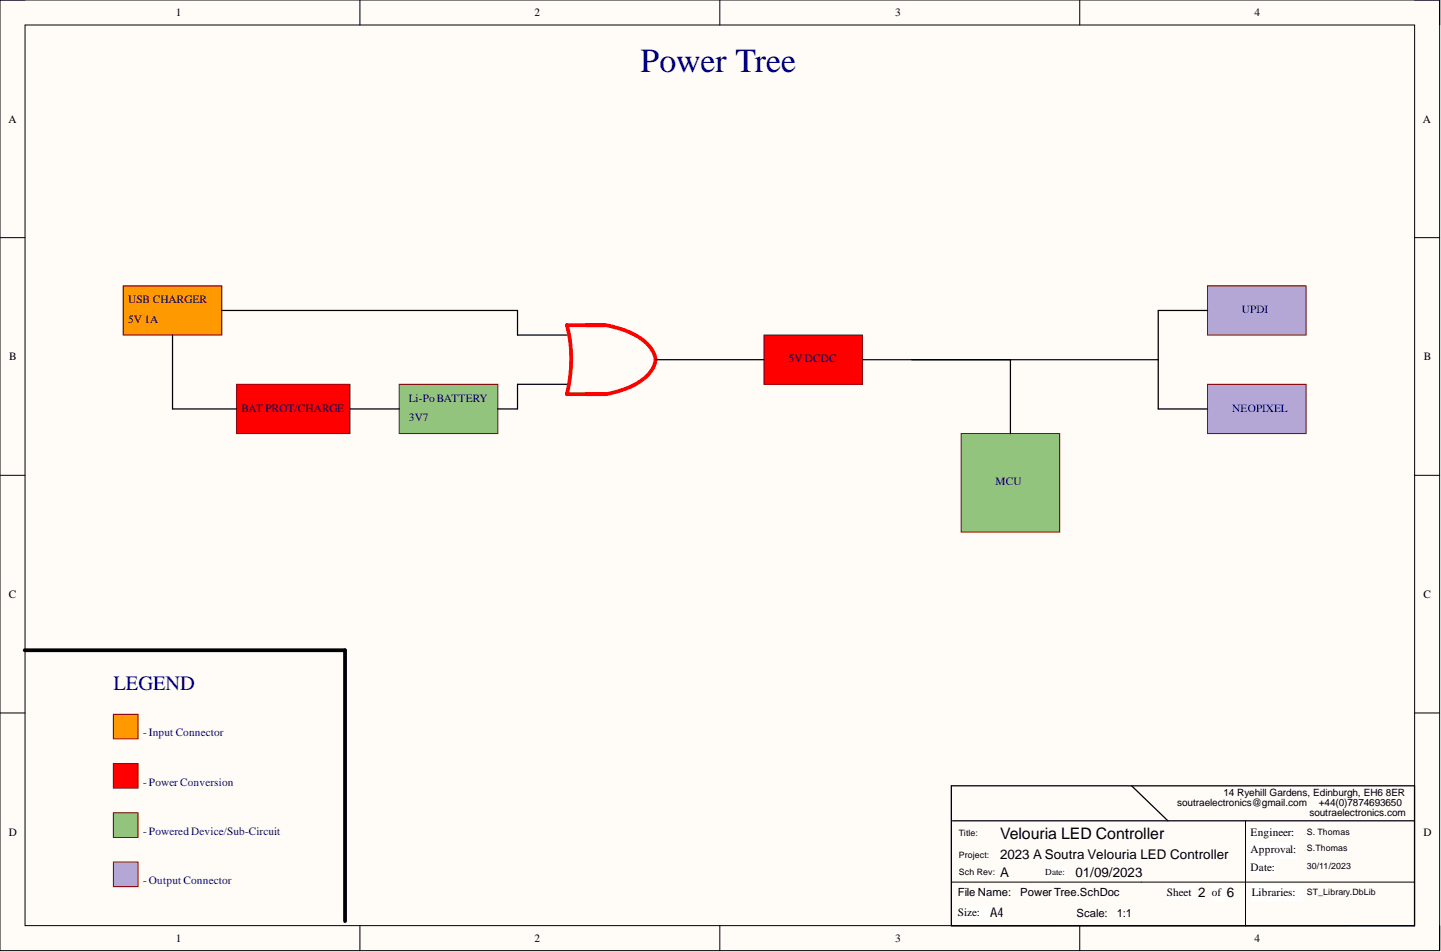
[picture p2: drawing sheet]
<svg xmlns="http://www.w3.org/2000/svg" width="292mm" height="193mm" viewBox="0 0 292 193" stroke-linecap="round" stroke-linejoin="round" font-family="sans-serif">
<path d="M0 0h291.8v192.7h-291.8z" fill-rule="evenodd" fill="#fffcf8"/>
<path d="M0 0h291.8v192.7h-291.8z" fill="none" stroke="#000" stroke-width=".2"/>
<path d="M5.1 5.1h281.7v182.5h-281.7z" fill-rule="evenodd" fill="#fffcf8"/>
<g fill="none" stroke="#000" stroke-width=".2">
<path d="M0 0h5.1M73 0v5.1M145.9 0v5.1M218.9 0v5.1M286.8 0h5v5.1M5.1 5.1h281.7v182.5h-281.7zM0 48.2h5.1M286.8 48.2h5M0 96.3h5.1M286.8 96.3h5M0 144.5h5.1M286.8 144.5h5"/>
<path d="M73 187.6v5.1M145.9 187.6v5.1M218.9 187.6v5.1M291.8 187.6v5.1"/>
</g>
<path d="M25 57.9h20v10h-20z" fill-rule="evenodd" fill="#f90"/>
<path d="M25 57.9h20v10h-20z" fill="none" stroke="#800000" stroke-width=".2"/>
<path d="M80.9 77.9h20v10h-20z" fill-rule="evenodd" fill="#93c47d"/>
<path d="M80.9 77.9h20v10h-20z" fill="none" stroke="#800000" stroke-width=".2"/>
<path d="M154.9 67.9h19.9v10h-19.9z" fill-rule="evenodd" fill="#f00"/>
<path d="M154.9 67.9h19.9v10h-19.9z" fill="none" stroke="#800000" stroke-width=".2"/>
<path d="M194.8 87.9h20v20h-20z" fill-rule="evenodd" fill="#93c47d"/>
<path d="M194.8 87.9h20v20h-20z" fill="none" stroke="#800000" stroke-width=".2"/>
<path d="M244.8 57.9h20v10h-20z" fill-rule="evenodd" fill="#b4a7d6"/>
<path d="M244.8 57.9h20v10h-20z" fill="none" stroke="#800000" stroke-width=".2"/>
<path d="M244.8 77.9h20v10h-20z" fill-rule="evenodd" fill="#b4a7d6"/>
<path d="M244.8 77.9h20v10h-20z" fill="none" stroke="#800000" stroke-width=".2"/>
<path d="M45 62.9h59.9v5h10M114.9 77.9h-10v5h-4M132.9 72.9h22M174.8 72.9h60M204.8 72.9v15M244.8 62.9h-10v20h10" fill="none" stroke="#000" stroke-width=".25"/>
<path d="M118.9 65.9h3.9h-7.9a28.6 28.6 0 0 1 0 14h7.9h-3.9M122.9 65.9a14.7 14.7 0 0 1 8.7 4.3 3.6 3.6 0 0 1 0 5.5 13.7 13.7 0 0 1-7.8 4l-.9 .2" fill="none" stroke="#f00" stroke-width=".76"/>
<path d="M23 144.8h5v5h-5z" fill-rule="evenodd" fill="#f90"/>
<path d="M23 144.8h5v5h-5z" fill="none" stroke="#800000" stroke-width=".2"/>
<path d="M23 154.8h5v5h-5z" fill-rule="evenodd" fill="#f00"/>
<path d="M23 154.8h5v5h-5z" fill="none" stroke="#800000" stroke-width=".2"/>
<path d="M23 164.7h5v5h-5z" fill-rule="evenodd" fill="#93c47d"/>
<path d="M23 164.7h5v5h-5z" fill="none" stroke="#800000" stroke-width=".2"/>
<path d="M23 174.7h5v5h-5z" fill-rule="evenodd" fill="#b4a7d6"/>
<path d="M23 174.7h5v5h-5z" fill="none" stroke="#800000" stroke-width=".2"/>
<path d="M5 131.8h64.9v54.9" fill="none" stroke="#000" stroke-width=".76"/>
<path d="M48 77.9h22.9v10h-22.9z" fill-rule="evenodd" fill="#f00"/>
<path d="M48 77.9h22.9v10h-22.9z" fill="none" stroke="#800000" stroke-width=".2"/>
<path d="M35 67.9v15h13M70.9 82.9h10M228.4 159.3h-35.6v28.4M228.5 159.3h58.2v28.4" fill="none" stroke="#000" stroke-width=".25"/>
<path d="M211.9 175.8h4v2h-4z" fill-rule="evenodd" fill="#fff"/>
<path d="M211.9 175.8h4v2h-4z" fill="none" stroke="#fff" stroke-width=".2"/>
<path d="M253.5 167.4h9.1v2.8h-9.1z" fill-rule="evenodd" fill="#fff"/>
<path d="M253.5 167.4h9.1v2.8h-9.1z" fill="none" stroke="#fff" stroke-width=".2"/>
<path d="M253.5 170.9h9.4v3.1h-9.4z" fill-rule="evenodd" fill="#fff"/>
<path d="M253.5 170.9h9.4v3.1h-9.4z" fill="none" stroke="#fff" stroke-width=".2"/>
<path d="M253.5 174.5h5.1v2.5h-5.1z" fill-rule="evenodd" fill="#fff"/>
<path d="M253.5 174.5h5.1v2.5h-5.1z" fill="none" stroke="#fff" stroke-width=".2"/>
<path d="M194.1 183.6h6.4v2.6h-6.4z" fill-rule="evenodd" fill="#fff"/>
<path d="M194.1 183.6h6.4v2.6h-6.4z" fill="none" stroke="#fff" stroke-width=".2"/>
<path d="M236.5 179.6h5.6v2.5h-5.6z" fill-rule="evenodd" fill="#fff"/>
<path d="M236.5 179.6h5.6v2.5h-5.6z" fill="none" stroke="#fff" stroke-width=".2"/>
<path d="M245.6 179.6h2.8v3h-2.8z" fill-rule="evenodd" fill="#fff"/>
<path d="M245.6 179.6h2.8v3h-2.8z" fill="none" stroke="#fff" stroke-width=".2"/>
<path d="M229.4 159.3l7.3 7.1M193.1 166.4h93.6M286.7 187.7h-93.8" fill="none" stroke="#000" stroke-width=".25"/>
<path d="M192.8 178.8h93.9M252.5 166.4v21.3" fill="none" stroke="#000" stroke-width=".2"/>
<path d="M253.7 179.6h10.4v3h-10.4z" fill-rule="evenodd" fill="#fff"/>
<path d="M253.7 179.6h10.4v3h-10.4z" fill="none" stroke="#fff" stroke-width=".2"/>
<text font-size="6.8" fill="#000080" x="129.8" y="14.5">Power Tree</text>
<text font-size="4.1" fill="#000080" x="23" y="139.9">LEGEND</text>
<text font-size="3.2" x="202.8" y="170">Velouria LED Controller</text>
<g font-size="2.7">
<text x="202.8" y="174.2">2023 A Soutra Velouria LED Controller</text>
<text x="202.8" y="177.7">A</text>
<text x="218" y="177.7">01/09/2023</text>
<text x="200.7" y="185.8">A4</text>
<text x="242.9" y="181.8">2</text>
<text x="248.7" y="181.8">6</text>
</g>
<g font-size="2.3">
<text x="35.6" y="3.3">1</text>
<text x="108.4" y="3.3">2</text>
<text x="181.4" y="3.3">3</text>
<text x="254.3" y="3.3">4</text>
<text x="1.7" y="24.8">A</text>
<text x="288.4" y="24.8">A</text>
<text x="1.9" y="73">B</text>
<text x="288.6" y="73">B</text>
<text x="1.8" y="121.2">C</text>
<text x="288.5" y="121.2">C</text>
<text x="1.8" y="169.4">D</text>
<text x="253.5" y="169.5">Engineer:</text>
<text x="253.5" y="173">Approval:</text>
<text x="288.5" y="169.4">D</text>
<text x="253.5" y="176.6">Date:</text>
<text x="194.1" y="181.6">File Name:</text>
<text x="194.1" y="185.7">Size:</text>
<text x="206.8" y="181.6">Power Tree.SchDoc</text>
<text x="218.2" y="185.9">Scale:</text>
<text x="226.4" y="185.9">1:1</text>
<text x="236.5" y="181.6">Sheet</text>
<text x="245.6" y="181.6">of</text>
<text x="253.8" y="181.6">Libraries:</text>
<text x="35.6" y="190.9">1</text>
<text x="108.4" y="190.9">2</text>
<text x="181.4" y="190.9">3</text>
<text x="254.3" y="190.9">4</text>
</g>
<g font-size="2.3" fill="#000080">
<text x="26" y="61.4">USB CHARGER</text>
<text x="26" y="65.4">5V 1A</text>
<text x="251.7" y="63.5">UPDI</text>
<text x="159.9" y="73.4">5V DCDC</text>
<text x="49" y="83.4">BAT PROT/CHARGE</text>
<text x="82.9" y="81.4">Li-Po BATTERY</text>
<text x="249.8" y="83.4">NEOPIXEL</text>
<text x="82.9" y="85.4">3V7</text>
<text x="201.8" y="98.4">MCU</text>
<text x="29" y="149.3">- Input Connector</text>
<text x="29" y="159.2">- Power Conversion</text>
<text x="29" y="169.2">- Powered Device/Sub-Circuit</text>
<text x="29" y="179.3">- Output Connector</text>
</g>
<g font-size="2">
<text x="248" y="161.3">14 Ryehill Gardens, Edinburgh, EH6</text>
<text x="280.9" y="161.3">8ER</text>
<text x="238.6" y="163.4">soutraelectronics@gmail.com</text>
<text x="265.4" y="165.4">soutraelectronics.com</text>
<text x="267.3" y="163.4">+44(0)7874693650</text>
</g>
<text font-size="1.9" x="211.9" y="177.4">Date:</text>
<g font-size="1.8">
<text x="194.4" y="169.5">Title:</text>
<text x="194.4" y="173.8">Project:</text>
<text x="264.9" y="169.3">S. Thomas</text>
<text x="264.9" y="172.6">S.Thomas</text>
<text x="194.4" y="177.4">Sch Rev:</text>
<text x="264.9" y="176.1">30/11/2023</text>
<text x="264.9" y="181.5">ST_Library.DbLib</text>
</g>
</svg>
